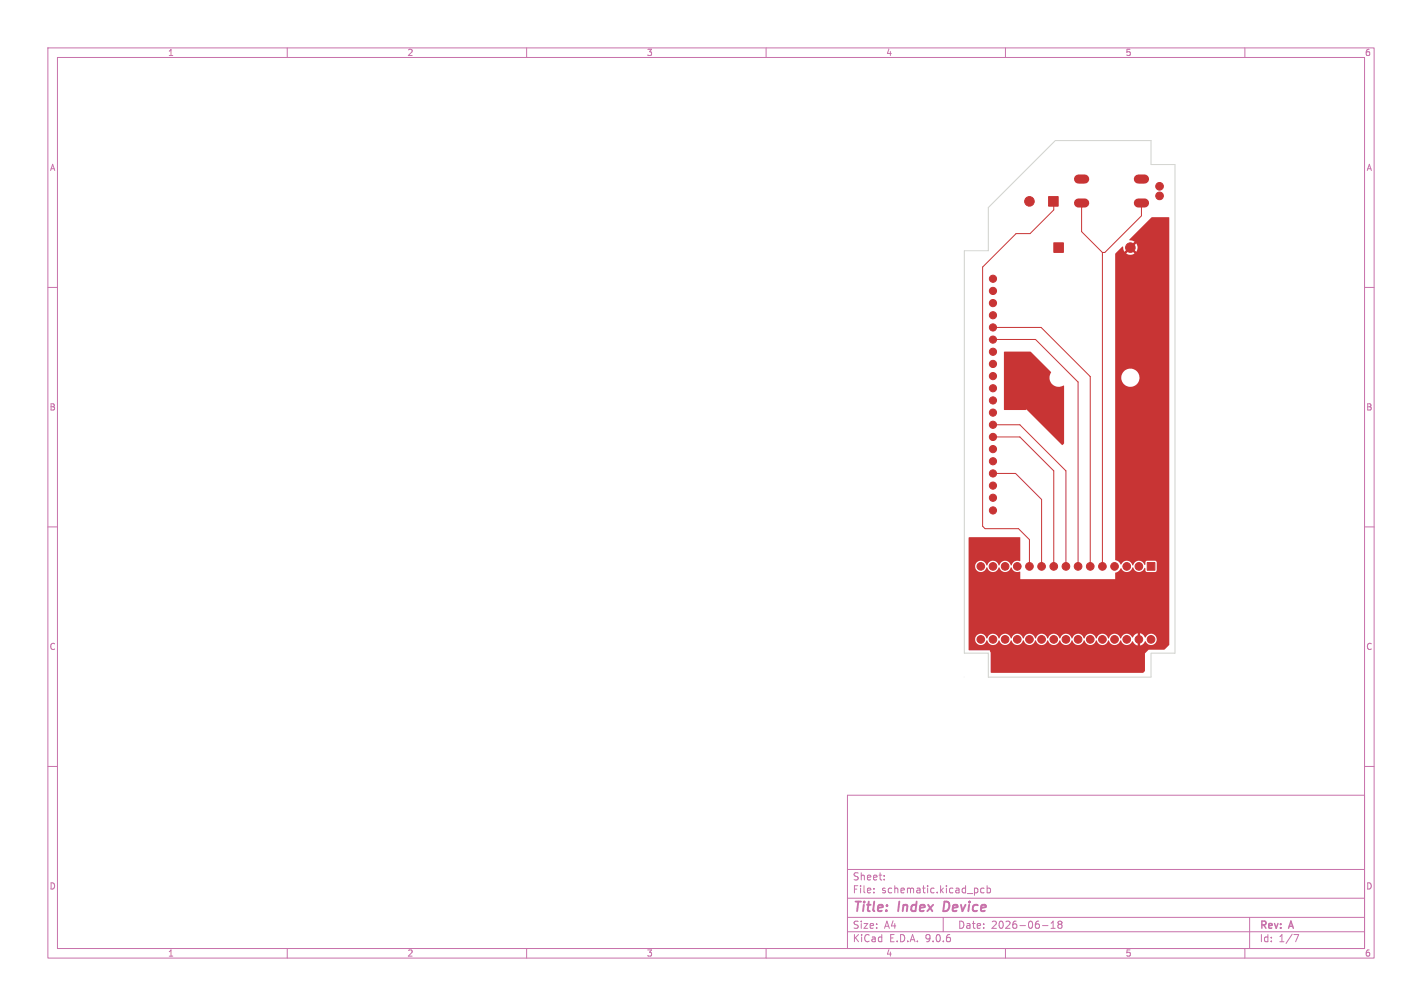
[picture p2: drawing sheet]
<svg xmlns="http://www.w3.org/2000/svg" width="297mm" height="210mm" viewBox="0 0 297 210" stroke-linecap="round" stroke-linejoin="round" font-family="sans-serif">
<g fill="none" stroke="#c872ab" stroke-width=".21">
<path d="M10 10h277v190h-277zM12 12h273v186h-273zM60 10v2M110 10v2M160 10v2M210 10v2M260 10v2M10 60h2M285 60h2M10 110h2M285 110h2M10 160h2"/>
<path d="M177 166h108v32h-108zM285 160h2M60 198v2M110 198v2M160 198v2M177 194.5h108M177 191.5h108M177 187.5h108M177 181.5h108M182.5 186.3v.1M182.5 185.5v.1M184.7 183.6v.1"/>
<path d="M184.7 182.8v.1M197 191.5v3M204.1 185.5l.1 .2-.1 .6M205.5 185.5l-.4-.1-.3 .3 .2 .6h.5M206.2 185.5l.4-.1 .3 .3-.2 .6h-.5M206.2 184.9v1.5M210 198v2M217.7 193.2h1.2M219.5 193.8h.9M219.5 192.7l.5-.4v1.5M221.2 192.9l-.2 .3v.5l.2 .1h.3l.3-.3-.1-.4-.2-.2M221.2 192.9l-.2-.2 .2-.4h.3l.3 .3-.3 .3"/>
<path d="M221.2 192.9h.3M260 198v2M261 191.5v6.5M270.2 195.1h1l-.6 1.5"/>
</g>
<path d="M197.3 188.2l-.3 2h.5" fill="none" stroke="#c872ab" stroke-width=".4"/>
<g fill="#c83434" stroke="#c83434" stroke-width=".21">
<path d="M239.6 117.4h1.6v1.6h-1.6z"/>
<path d="M219 41h2v2h-2z"/>
<path d="M220.1 50.7h2v2h-2z"/>
<circle cx="237.9" cy="118.2" r=".8"/>
<circle cx="235.3" cy="118.2" r=".8"/>
<circle cx="232.8" cy="118.2" r=".8"/>
<circle cx="230.3" cy="118.2" r=".8"/>
<circle cx="227.7" cy="118.2" r=".8"/>
<circle cx="225.2" cy="118.2" r=".8"/>
<circle cx="222.6" cy="118.2" r=".8"/>
<circle cx="220.1" cy="118.2" r=".8"/>
<circle cx="217.6" cy="118.2" r=".8"/>
<circle cx="215" cy="118.2" r=".8"/>
<circle cx="212.5" cy="118.2" r=".8"/>
<circle cx="209.9" cy="118.2" r=".8"/>
<circle cx="207.4" cy="118.2" r=".8"/>
<circle cx="204.9" cy="118.2" r=".8"/>
<circle cx="204.9" cy="133.5" r=".8"/>
<circle cx="207.4" cy="133.5" r=".8"/>
<circle cx="209.9" cy="133.5" r=".8"/>
<circle cx="212.5" cy="133.5" r=".8"/>
<circle cx="215" cy="133.5" r=".8"/>
<circle cx="217.6" cy="133.5" r=".8"/>
<circle cx="220.1" cy="133.5" r=".8"/>
<circle cx="222.6" cy="133.5" r=".8"/>
<circle cx="225.2" cy="133.5" r=".8"/>
<circle cx="227.7" cy="133.5" r=".8"/>
<circle cx="230.3" cy="133.5" r=".8"/>
<circle cx="232.8" cy="133.5" r=".8"/>
<circle cx="235.3" cy="133.5" r=".8"/>
<circle cx="237.9" cy="133.5" r=".8"/>
<circle cx="240.4" cy="133.5" r=".8"/>
<circle cx="207.4" cy="106.6" r=".75"/>
<circle cx="207.4" cy="103.9" r=".75"/>
<circle cx="207.4" cy="101.4" r=".75"/>
<circle cx="207.4" cy="98.8" r=".75"/>
<circle cx="207.4" cy="96.3" r=".75"/>
<circle cx="207.4" cy="93.8" r=".75"/>
<circle cx="207.4" cy="91.2" r=".75"/>
<circle cx="207.4" cy="88.7" r=".75"/>
<circle cx="207.4" cy="86.1" r=".75"/>
<circle cx="207.4" cy="83.6" r=".75"/>
<circle cx="207.4" cy="81.1" r=".75"/>
<circle cx="207.4" cy="78.5" r=".75"/>
<circle cx="207.4" cy="76" r=".75"/>
<circle cx="207.4" cy="73.4" r=".75"/>
<circle cx="207.4" cy="70.9" r=".75"/>
<circle cx="207.4" cy="68.4" r=".75"/>
<circle cx="207.4" cy="65.8" r=".75"/>
<circle cx="207.4" cy="63.3" r=".75"/>
<circle cx="207.4" cy="60.7" r=".75"/>
<circle cx="207.4" cy="58.2" r=".75"/>
<circle cx="215" cy="42" r="1"/>
<circle cx="236.1" cy="51.7" r="1"/>
<circle cx="242.2" cy="38.9" r=".8"/>
<circle cx="242.2" cy="40.9" r=".8"/>
</g>
<path d="M225.3 37.4h1.3M237.8 37.4h1.3M225.3 42.4h1.3M237.8 42.4h1.3" fill="none" stroke="#c83434" stroke-width="1.9"/>
<path d="M219.8 42l.3 .3v1.5l-5 5h-2.9l-7 7v54.1l.5 .5h7l2.3 2.2v5.6M225.9 42.4v6l4.4 4.3M230.3 52.7v65.5M238.4 42.4v2.7l-7.6 7.6h-.5M207.4 68.4h10.1l10.2 10.2v39.6M207.8 70.9h8.5l8.9 8.9v38.4M207.4 91.2h5.6l7.1 7.1v19.9M207.4 98.8h4.7l5.5 5.5v13.9M207.4 88.7h5.6l9.6 9.6v19.9" fill="none" stroke="#c83434" stroke-width=".21"/>
<g fill="#c83434">
<path d="M209.7 73.5l5.6-.1 4.2 4.2a2.01 2.01 0 0 0 .2 2.5 2.01 2.01 0 0 0 2.5 .4v12l-.3 .4-7.5-7.4-.2 .1-4.5-.1z"/>
<path d="M233 52.9l1.4-1.4 .5 1.1 .7-.8 .4 .4-.8 .7a1.48 1.48 0 0 0 1.8 0l-.8-.7 .4-.4 .8 .7a1.49 1.49 0 0 0-.1-1.7l-.7 .8-.4-.4 .8-.7-1.1-.3v-.2l4.6-4.6h3.7v89.2l-1 1h-3.3l-.8 .8v3.6l-.4 .5h-31.7l-.1-.2v-4l-.1-.5-4.5-.1v-2.3h1.4v.2a1.23 1.23 0 0 0 1.1 1.1 1.23 1.23 0 0 0 1.3-1 1.31 1.31 0 0 0 1.3 1 1.31 1.31 0 0 0 1.2-1 1.31 1.31 0 0 0 1.3 1 1.31 1.31 0 0 0 1.3-1 1.31 1.31 0 0 0 1.3 1 1.31 1.31 0 0 0 1.2-1 1.31 1.31 0 0 0 1.3 1 1.31 1.31 0 0 0 1.3-1 1.31 1.31 0 0 0 1.2 1 1.31 1.31 0 0 0 1.3-1 1.31 1.31 0 0 0 1.3 1 1.31 1.31 0 0 0 1.2-1 1.31 1.31 0 0 0 1.3 1 1.31 1.31 0 0 0 1.3-1 1.31 1.31 0 0 0 1.3 1 1.31 1.31 0 0 0 1.2-1 1.31 1.31 0 0 0 1.3 1 1.31 1.31 0 0 0 1.3-1 1.31 1.31 0 0 0 1.2 1 1.31 1.31 0 0 0 1.3-1 1.31 1.31 0 0 0 1.3 1 1.31 1.31 0 0 0 1.2-1 1.32 1.32 0 0 0 1.2 1 1.32 1.32 0 0 0 1.3-.8l.5 .6 .6 .3v-.9h.5v.9a1.35 1.35 0 0 0 1-.9h.2a1.2 1.2 0 0 0 1.8 .6 1.2 1.2 0 0 0 0-2 1.2 1.2 0 0 0-1.8 .6l-.2-.1a1.28 1.28 0 0 0-1-.8v.8h-.5v-.8l-.6 .3-.5 .6a1.26 1.26 0 0 0-1.3-.8 1.26 1.26 0 0 0-1.1 1 1.31 1.31 0 0 0-1.3-1 1.31 1.31 0 0 0-1.3 1 1.31 1.31 0 0 0-1.2-1 1.31 1.31 0 0 0-1.3 1 1.31 1.31 0 0 0-1.3-1 1.31 1.31 0 0 0-1.2 1 1.31 1.31 0 0 0-1.3-1 1.31 1.31 0 0 0-1.3 1 1.31 1.31 0 0 0-1.3-1 1.31 1.31 0 0 0-1.2 1 1.31 1.31 0 0 0-1.3-1 1.31 1.31 0 0 0-1.3 1 1.31 1.31 0 0 0-1.2-1 1.31 1.31 0 0 0-1.3 1 1.31 1.31 0 0 0-1.3-1 1.31 1.31 0 0 0-1.2 1 1.31 1.31 0 0 0-1.3-1 1.31 1.31 0 0 0-1.3 1 1.31 1.31 0 0 0-1.3-1 1.31 1.31 0 0 0-1.2 1 1.31 1.31 0 0 0-1.3-1 1.31 1.31 0 0 0-1.3 1 1.27 1.27 0 0 0-1.1-1 1.27 1.27 0 0 0-1.2 .7l-.1 .4h-1.4v-21.2h10.7v4.9a1.36 1.36 0 0 0-1.8 .9 1.31 1.31 0 0 0-1.3-.9 1.31 1.31 0 0 0-1.2 .9 1.31 1.31 0 0 0-1.3-.9 1.31 1.31 0 0 0-1.3 .9 1.27 1.27 0 0 0-1.1-.9 1.27 1.27 0 0 0-1.2 .7 1.22 1.22 0 0 0 .8 1.6 1.22 1.22 0 0 0 1.5-1 1.31 1.31 0 0 0 1.3 1 1.31 1.31 0 0 0 1.2-1 1.31 1.31 0 0 0 1.3 1 1.31 1.31 0 0 0 1.3-1 1.44 1.44 0 0 0 1.9 .9v1.6h19.8l.1-1.4a1.66 1.66 0 0 0 1.1-.9 1.31 1.31 0 0 0 1.3 .8 1.31 1.31 0 0 0 1.2-1 1.31 1.31 0 0 0 1.2 1 1.31 1.31 0 0 0 1.3-.9l.1 .2v.4l.3 .3h1.8l.3-.3v-1.8l-.4-.2h-1.7l-.3 .2v.6h-.2a1.25 1.25 0 0 0-1.2-.8 1.25 1.25 0 0 0-1.2 .9 1.33 1.33 0 0 0-1.2-.9 1.33 1.33 0 0 0-1.3 .8l-.1-.2a1.38 1.38 0 0 0-1-.8l-.1-38.2h1.3a1.9 1.9 0 0 0 2.7 1.9 1.9 1.9 0 0 0 .4-3.2 1.9 1.9 0 0 0-3.1 1.1v.2h-1.3z"/>
</g>
<path d="M206.4 43.4l14-14h20v5h5v102h-5v5h-34v-5h-5v-84h5z" fill="none" stroke="#d0d2cd" stroke-width=".21"/>
<circle cx="201.4" cy="141.4" r=".01" fill="#d0d2cd" stroke="#d0d2cd" stroke-width=".21"/>
<g font-size="2.8" fill="#c872ab">
<text x="178" y="190.9">Title:</text>
<text x="187.7" y="190.9">Index</text>
<text x="197.9" y="190.9">Device</text>
</g>
<g font-size="2.1" fill="#c872ab">
<text x="178" y="184">Sheet:</text>
<text x="178" y="186.7">File:</text>
<text x="184.1" y="186.7">schematic.kicad_pcb</text>
<text x="178" y="196.9">KiCad</text>
<text x="178" y="194.1">Size:</text>
<text x="184.7" y="194.1">A4</text>
<text x="185.7" y="196.9">E.D.A.</text>
<text x="193.3" y="196.9">9.0.6</text>
<text x="200" y="194.1">Date:</text>
<text x="207" y="194.1">2026-06-18</text>
<text x="263" y="194.3">Rev:</text>
<text x="263" y="196.9">Id:</text>
<text x="267.1" y="196.9">1/7</text>
<text x="269.4" y="194.3">A</text>
</g>
<g font-size="1.8" fill="#c872ab">
<text x="35" y="11.9">1</text>
<text x="85" y="11.9">2</text>
<text x="135" y="11.9">3</text>
<text x="185" y="11.9">4</text>
<text x="235" y="11.9">5</text>
<text x="285" y="11.9">6</text>
<text x="10.3" y="35.9">A</text>
<text x="285.4" y="35.9">A</text>
<text x="10.3" y="85.9">B</text>
<text x="285.3" y="85.9">B</text>
<text x="10.3" y="135.9">C</text>
<text x="285.3" y="135.9">C</text>
<text x="10.3" y="185.9">D</text>
<text x="285.3" y="185.9">D</text>
<text x="35" y="199.9">1</text>
<text x="85" y="199.9">2</text>
<text x="135" y="199.9">3</text>
<text x="185" y="199.9">4</text>
<text x="235" y="199.9">5</text>
<text x="285" y="199.9">6</text>
</g>
</svg>
